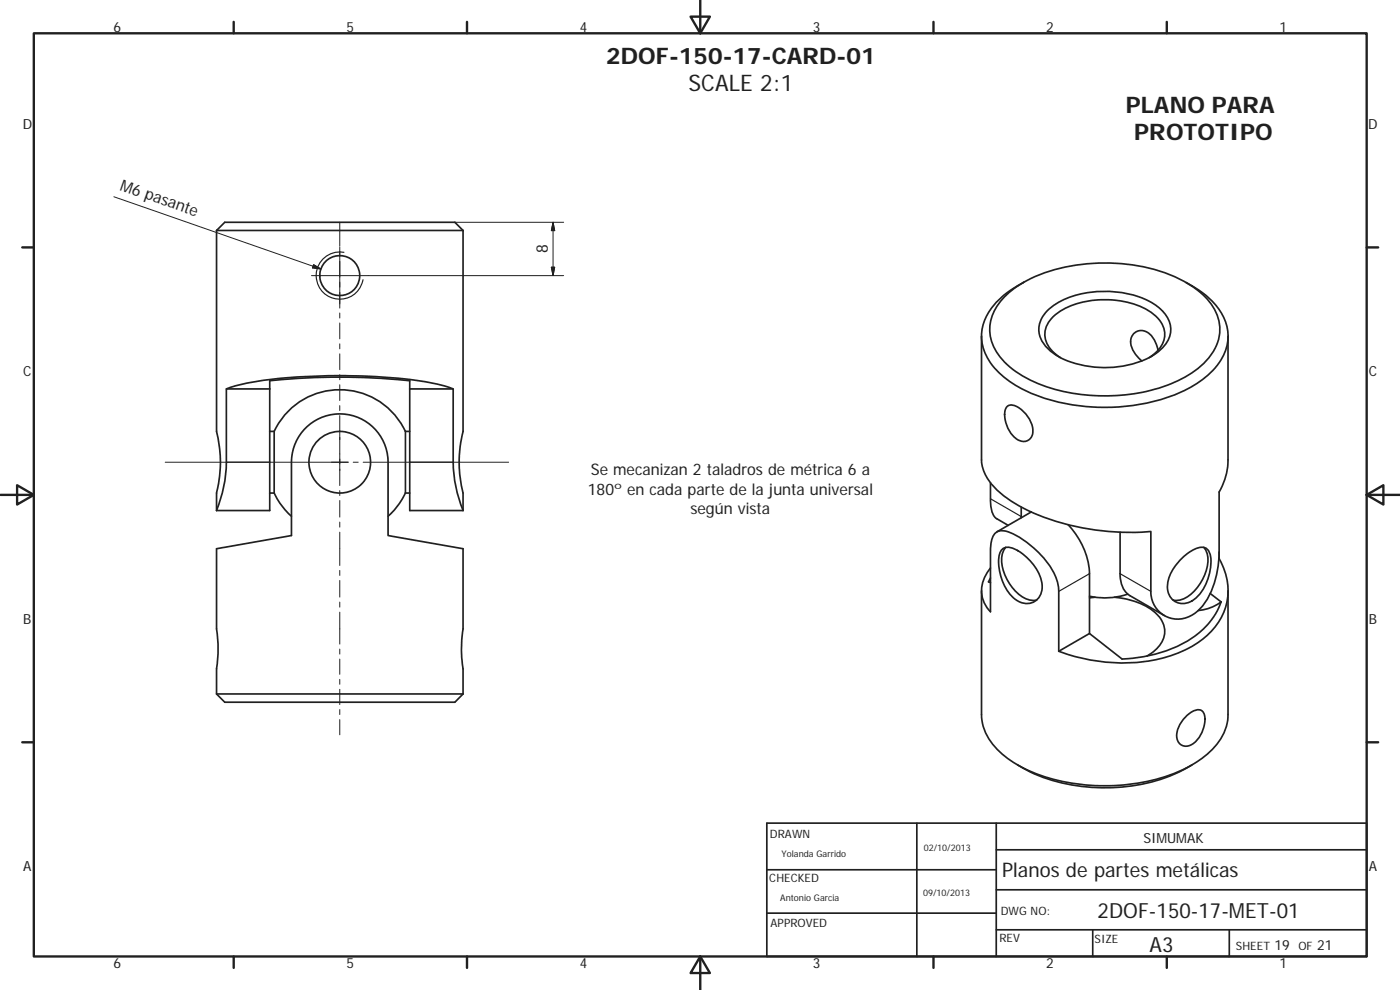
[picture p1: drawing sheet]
<svg xmlns="http://www.w3.org/2000/svg" width="420mm" height="297mm" viewBox="0 0 420 297" stroke-linecap="round" stroke-linejoin="round" font-family="sans-serif">
<g fill="none" stroke="#231f20" stroke-width=".51">
<path d="M65 69.2h74M65 69.2v60.2a37.9 37.9 0 0 1 0 18.5v5.3M65 69.2l2.4-2.5h28.8h40.3l2.5 2.5M139 69.2v60.3a37 37 0 0 0 0 18.4v5.3M302.3 88.3a37.6 37.6 0 0 1 19.6-8.6 53.6 53.6 0 0 1 33.8 4.9 18.7 18.7 0 0 1 10.2 12 13.9 13.9 0 0 1-5.2 13 42.2 42.2 0 0 1-24.8 9 51.9 51.9 0 0 1-28.7-5.6 18.8 18.8 0 0 1-10-12.4 13.8 13.8 0 0 1 5.1-12.3zM307.1 84.8a23.2 23.2 0 0 0-11.9 12 14.4 14.4 0 0 0 5.1 15.4 44 44 0 0 0 24 9.6 57.5 57.5 0 0 0 33.2-5.7 20.2 20.2 0 0 0 10.9-13.2 15.2 15.2 0 0 0-6.4-14.2l-2.3-1.7-3.7-2.2M314.3 93.3a24.8 24.8 0 0 1 17.5-5.9 25 25 0 0 1 16.6 5.5 7.6 7.6 0 0 1-.1 12 26.5 26.5 0 0 1-19.4 5.3 23.3 23.3 0 0 1-14.5-5.7 7.5 7.5 0 0 1-.1-11.2zM67.9 116.7h13.1M123 116.7h13M294.6 100.9v37.1a14.3 14.3 0 0 0 6.2 10.4 60.5 60.5 0 0 0 30.6 10.9 71.9 71.9 0 0 0 14 .2v18.5a8.2 8.2 0 0 0 5.2 7.2 8.2 8.2 0 0 0 8.7-1.8 22.6 22.6 0 0 0 6.4-14.5l.2-2.7v-18.6a19.4 19.4 0 0 0 2.6-9.6v-37.1M318.2 107.3a8.3 8.3 0 0 1-4.5-8.4 11.3 11.3 0 0 1 7.5-7.1 28.4 28.4 0 0 1 23.5 1.4 8.2 8.2 0 0 1 4.6 8.8 10.2 10.2 0 0 1-4.4 5.3M347.5 105.1a6.8 6.8 0 0 0-4.5-5.9 3.4 3.4 0 0 0-3.3 5.1l1.1 2 1.9 2"/>
<path d="M81 129.4h1.3M82.3 129.4v18.5M82.3 129.4a21.8 21.8 0 0 1 19.7-12.5 21.8 21.8 0 0 1 19.7 12.5M121.7 129.4v18.5M121.7 129.4h1.3M302.3 121.9a3.5 3.5 0 0 1 4.2 .9 7.8 7.8 0 0 1 3.2 8 3 3 0 0 1-5 .7 8.8 8.8 0 0 1-2.8-9.1zM65 153.2a39.9 39.9 0 0 0 2.9-14.5v-22a89.9 89.9 0 0 1 25.5-3.8 154.1 154.1 0 0 1 39.5 2.8l3.1 1v22a39.9 39.9 0 0 0 3 14.5M65 153.2h16v-39a203.2 203.2 0 0 1 42 0v39h16M81 147.9h1.3M82.3 147.9a21.1 21.1 0 0 0 5.2 7M121.7 147.9a22 22 0 0 1-5.2 7M121.7 147.9h1.3"/>
<path d="M297.3 144.8v4.8a8 8 0 0 0 1.6 5.9l3.7 2.1M306.5 152.1v3.3M309.5 153.6h.1M309.5 153.6l-10.3 6M320.5 157.4a22.9 22.9 0 0 1 6.5 14.7v18M336.2 159.7v12.4a7.3 7.3 0 0 0 3 6.7l10.3 5.9M294.6 177.2v37.2a17.1 17.1 0 0 0 8.2 13.5 52.5 52.5 0 0 0 31.7 7.8 48.4 48.4 0 0 0 26.8-8.6 16.5 16.5 0 0 0 7.2-12.7v-37.2M297.3 173.4l-.6 1.2 .6 .2M300.8 164.8a3.7 3.7 0 0 1 4.3 .2 15.2 15.2 0 0 1 7.7 10.7 4.8 4.8 0 0 1-2.5 4.9 4.8 4.8 0 0 1-5.5-.7 14.7 14.7 0 0 1-4.7-14zM301.8 164.2a7.3 7.3 0 0 0-.5 7.7 13.3 13.3 0 0 0 7.1 8l1.2 .2 1.5-.1M328.6 179.2l-1.6 .2M334.5 179.2a20.8 20.8 0 0 1 13.2 5.6 6.9 6.9 0 0 1-1.3 10.6l-2.2 1.4"/>
<path d="M338.4 178.3a21.7 21.7 0 0 1-11.4 .6M354.4 167.8a11.4 11.4 0 0 1 6.6-3.6 3.2 3.2 0 0 1 2.4 3.6 14.3 14.3 0 0 1-6 12.7 4.7 4.7 0 0 1-5-.2 4.7 4.7 0 0 1-2-4.6 12.5 12.5 0 0 1 4-7.9zM361.3 164.2a7.2 7.2 0 0 1 .5 7.6 13.4 13.4 0 0 1-7.1 8.1l-1.1 .2-1.6-.1M363.2 178.1l3.3 2.5M365.9 165.6v2a18.1 18.1 0 0 1-5.7 24.7 42.6 42.6 0 0 1-30.2 6.1l-5.8-1-6.5-2v-18a18.4 18.4 0 0 0-6.5-12 21.2 21.2 0 0 0-10.2-6.1 3.1 3.1 0 0 0-3.4 2.9l-.3 2.6v18.8a9.4 9.4 0 0 1 0-13.2M365.9 167.6l-.1 .1M327 190.1l-9.3 5.3M366.5 180.6a13.4 13.4 0 0 1-6.9 2.6M366.5 180.6a22.9 22.9 0 0 1-12.6 13 44.3 44.3 0 0 1-17.1 4.1l-9.8-7.6M65 208.2v-7.5a38.8 38.8 0 0 0 0-12v-24l22.5-4v-22a14.5 14.5 0 0 1 14.5-14.5 14.5 14.5 0 0 1 14.5 14.5v22l22.5 4v24a37.8 37.8 0 0 0 0 12v7.5M65 208.2l2.4 2.5h2.9h66.2l2.5-2.5M65 208.2h74"/>
<path d="M355.7 215.2a5.3 5.3 0 0 1 4.7-2.1 4 4 0 0 1 1.1 4.2 7.4 7.4 0 0 1-5.5 6.6 3.1 3.1 0 0 1-2.8-4.2l.9-2.3zM305.4 229.5a52.1 52.1 0 0 0 34.8 6.2 45.9 45.9 0 0 0 17.5-6.2M230.1 247h180.1v40h-180.1zM275.2 247v40M299 255h111.2M299 247v40M230.1 274h68.9M230.1 261h68.9M299 279h111.2M299 267h111.2M327.9 279v8M368.9 279v8"/>
<circle cx="102" cy="82.7" r="6"/>
<circle cx="102" cy="138.7" r="9.2"/>
</g>
<path d="M103.2 75.7a7.1 7.1 0 0 0-8.2 5.7 7.1 7.1 0 0 0 5.7 8.3 7.1 7.1 0 0 0 8.3-5.8M67.9 138.7h13.1M123 138.7h13M297.3 149.6l9.2 5.4M327 172.1l-9.3 5.3M336.2 172.1l9.2 5.3" fill="none" stroke="#231f20" stroke-width=".36"/>
<g fill="none" stroke="#231f20" stroke-width=".71">
<path d="M10.1 10h400.1v277h-400.1zM70.1 6.6v3.4M140.2 6.6v3.4M207.3 5h5.8l-2.9 5zM210.2 0v10M280.2 6.6v3.4M350.2 6.6v3.4M6.7 74.2h3.4M410.2 74.2h3.4M.2 148.5h9.9M5.1 145.6l5 2.9-5 2.9zM410.2 148.5l5-2.9v5.8z"/>
<path d="M410.2 148.5h9.9M6.7 222.7h3.4M410.2 222.7h3.4M70.1 287v3.4M140.2 287v3.4M210.2 287l2.9 5h-5.8zM210.2 287v10M280.2 287v3.4M350.2 287v3.4"/>
</g>
<path d="M102 74.2v17M166 66.7v2.5M93.5 82.7h17" fill="none" stroke="#231f20" stroke-width=".3"/>
<path d="M166 66.7l.5 2.5h-1z" fill="#231f20"/>
<path d="M166 66.7l.5 2.5h-1zM166 80.2v2.5" fill="none" stroke="#231f20" stroke-width=".3"/>
<path d="M165.5 80.2h1l-.5 2.5z" fill="#231f20"/>
<path d="M93.9 79.9l2.4 .8M136.5 66.7h32.7M166 69.2v11M110.5 82.7h58.7M165.5 80.2h1l-.5 2.5z" fill="none" stroke="#231f20" stroke-width=".3"/>
<path d="M94.1 79.4l2.2 1.3-2.5-.3z" fill="#231f20"/>
<g fill="none" stroke="#231f20" stroke-width=".3">
<path d="M34.2 59l59.7 20.9M94.1 79.4l2.2 1.3-2.5-.3zM102 66.7v7.2M102 75.4v1.5M102 78.4v4.8M102 84.6v1.5M102 87.7v4.7M102 93.9v1.5M102 96.9v4.8M102 103.2v1.5M102 106.2v4.7M102 112.4v1.5"/>
<path d="M102 115.4v4.8M49.6 138.7h54.9M102 121.7v1.5M102 124.7v21M106 138.7h1.5M109 138.7h43.6M102 147.2v1.5M102 150.2v5M102 156.7v1.5M102 159.7v10M102 171.2v1.5M102 174.2v5"/>
<path d="M102 180.7v1.5M102 183.7v9.6M102 194.8v1.5M102 197.8v4.5M102 203.8v1.5M102 206.8v4.6M102 212.9v1.5M102 215.9v4.6"/>
</g>
<g font-size="6.9" fill="#231f20">
<text x="181.9" y="19.2">2DOF-150-17-CARD-01</text>
<text x="206.7" y="27.4">SCALE 2:1</text>
<text x="337.9" y="33.9">PLANO PARA</text>
<text x="340.4" y="42.1">PROTOTIPO</text>
</g>
<g font-size="6.3" fill="#231f20">
<text x="329.4" y="275.4">2DOF-150-17-MET-01</text>
<text x="345" y="285.6">A3</text>
</g>
<text font-size="6" fill="#231f20" x="300.8" y="263">Planos de partes metálicas</text>
<g font-size="4.8" fill="#231f20">
<text x="35.7" y="56.9" transform="rotate(19 35.7 56.9)">M6 pasante</text>
<text x="164.4" y="76" transform="rotate(-90 164.4 76)">8</text>
<text x="177.3" y="142.6">Se mecanizan 2 taladros de métrica 6 a</text>
<text x="176.4" y="148.4">180º en cada parte de la junta universal</text>
<text x="207.2" y="154.1">según vista</text>
</g>
<g font-size="4.2" fill="#231f20">
<text x="34" y="9.6">6</text>
<text x="104" y="9.6">5</text>
<text x="174" y="9.6">4</text>
<text x="244" y="9.6">3</text>
<text x="314" y="9.6">2</text>
<text x="384" y="9.6">1</text>
<text x="6.8" y="38.7">D</text>
<text x="410.6" y="38.7">D</text>
<text x="7" y="112.9">C</text>
<text x="410.8" y="112.9">C</text>
<text x="7" y="187.1">B</text>
<text x="410.8" y="187.1">B</text>
<text x="343.2" y="252.8">SIMUMAK</text>
<text x="7" y="261.3">A</text>
<text x="410.8" y="261.3">A</text>
<text x="382.5" y="285.1">19</text>
<text x="395.3" y="285.1">21</text>
<text x="34" y="290.4">6</text>
<text x="104" y="290.4">5</text>
<text x="174" y="290.4">4</text>
<text x="244" y="290.4">3</text>
<text x="314" y="290.4">2</text>
<text x="384" y="290.4">1</text>
</g>
<g font-size="3.5" fill="#231f20">
<text x="231.1" y="251.4">DRAWN</text>
<text x="230.9" y="264.6">CHECKED</text>
<text x="300.3" y="274.5">DWG NO:</text>
<text x="231.3" y="278.2">APPROVED</text>
<text x="299.9" y="282.6">REV</text>
<text x="328.5" y="283">SIZE</text>
<text x="370.9" y="285.1">SHEET</text>
<text x="389.7" y="285.1">OF</text>
</g>
<g font-size="2.7" fill="#231f20">
<text x="234.5" y="257.1">Yolanda Garrido</text>
<text x="277.3" y="255.2">02/10/2013</text>
<text x="277" y="268.7">09/10/2013</text>
<text x="234.2" y="270.2">Antonio Garcia</text>
</g>
</svg>
